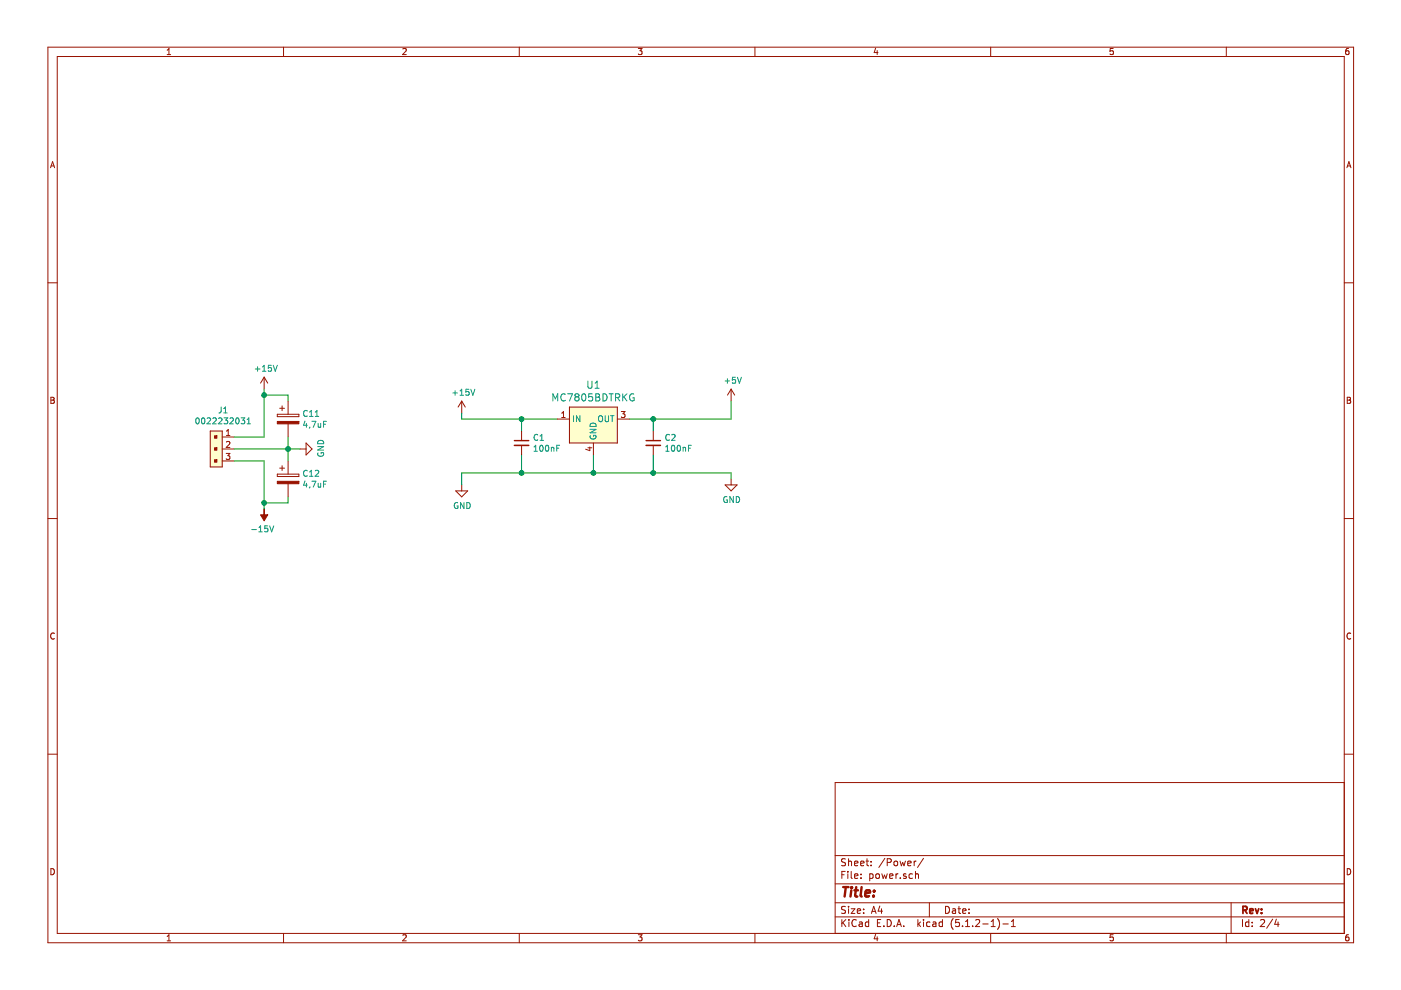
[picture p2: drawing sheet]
EESchema Schematic File Version 4
LIBS:laser_control-cache
EELAYER 29 0
EELAYER END
$Descr A4 11693 8268
encoding utf-8
Sheet 2 4
Title ""
Date ""
Rev ""
Comp ""
Comment1 ""
Comment2 ""
Comment3 ""
Comment4 ""
$EndDescr
$Comp
L power:+15V #PWR04
U 1 1
P 3850 3450
F 0 "#PWR04" H 3850 3300 50  0001 C CNN
F 1 "+15V" H 3865 3623 50  0000 C CNN
F 2 "" H 3850 3450 50  0001 C CNN
F 3 "" H 3850 3450 50  0001 C CNN
	1    3850 3450
	1    0    0    -1  
$EndComp
$Comp
L power:GND #PWR05
U 1 1
P 3850 4050
F 0 "#PWR05" H 3850 3800 50  0001 C CNN
F 1 "GND" H 3855 3877 50  0000 C CNN
F 2 "" H 3850 4050 50  0001 C CNN
F 3 "" H 3850 4050 50  0001 C CNN
	1    3850 4050
	1    0    0    -1  
$EndComp
Wire Wire Line
	4950 3800 4950 3950
Wire Wire Line
	4950 3950 4350 3950
Wire Wire Line
	3850 3950 3850 4050
Connection ~ 4950 3950
Wire Wire Line
	3850 3450 3850 3500
Wire Wire Line
	3850 3500 4350 3500
Wire Wire Line
	5250 3500 5450 3500
$Comp
L power:+5V #PWR06
U 1 1
P 6100 3350
F 0 "#PWR06" H 6100 3200 50  0001 C CNN
F 1 "+5V" H 6115 3523 50  0000 C CNN
F 2 "" H 6100 3350 50  0001 C CNN
F 3 "" H 6100 3350 50  0001 C CNN
	1    6100 3350
	1    0    0    -1  
$EndComp
Wire Wire Line
	6100 3350 6100 3500
$Comp
L Device:C_Small C2
U 1 1
P 5450 3700
F 0 "C2" H 5542 3746 50  0000 L CNN
F 1 "100nF" H 5542 3655 50  0000 L CNN
F 2 "Capacitor_SMD:C_0805_2012Metric_Pad1.15x1.40mm_HandSolder" H 5450 3700 50  0001 C CNN
F 3 "~" H 5450 3700 50  0001 C CNN
	1    5450 3700
	1    0    0    -1  
$EndComp
Connection ~ 4350 3500
Wire Wire Line
	4350 3500 4650 3500
Connection ~ 4350 3950
Wire Wire Line
	4350 3950 3850 3950
Wire Wire Line
	5450 3600 5450 3500
Connection ~ 5450 3500
Wire Wire Line
	5450 3500 6100 3500
Wire Wire Line
	4950 3950 5450 3950
Wire Wire Line
	6100 3950 6100 4000
Wire Wire Line
	5450 3800 5450 3950
Connection ~ 5450 3950
Wire Wire Line
	5450 3950 6100 3950
$Comp
L power:GND #PWR07
U 1 1
P 6100 4000
F 0 "#PWR07" H 6100 3750 50  0001 C CNN
F 1 "GND" H 6105 3827 50  0000 C CNN
F 2 "" H 6100 4000 50  0001 C CNN
F 3 "" H 6100 4000 50  0001 C CNN
	1    6100 4000
	1    0    0    -1  
$EndComp
$Comp
L dk_Rectangular-Connectors-Headers-Male-Pins:0022232031 J1
U 1 1
P 1850 3650
F 0 "J1" V 1625 3658 50  0000 C CNN
F 1 "0022232031" V 1716 3658 50  0000 C CNN
F 2 "digikey-footprints:PinHeader_1x3_P2.54mm_Drill1.02mm" H 2050 3850 60  0001 L CNN
F 3 "https://www.molex.com/pdm_docs/sd/022232031_sd.pdf" H 2050 3950 60  0001 L CNN
F 4 "WM4201-ND" H 2050 4050 60  0001 L CNN "Digi-Key_PN"
F 5 "0022232031" H 2050 4150 60  0001 L CNN "MPN"
F 6 "Connectors, Interconnects" H 2050 4250 60  0001 L CNN "Category"
F 7 "Rectangular Connectors - Headers, Male Pins" H 2050 4350 60  0001 L CNN "Family"
F 8 "https://www.molex.com/pdm_docs/sd/022232031_sd.pdf" H 2050 4450 60  0001 L CNN "DK_Datasheet_Link"
F 9 "/product-detail/en/molex/0022232031/WM4201-ND/26669" H 2050 4550 60  0001 L CNN "DK_Detail_Page"
F 10 "CONN HEADER VERT 3POS 2.54MM" H 2050 4650 60  0001 L CNN "Description"
F 11 "Molex" H 2050 4750 60  0001 L CNN "Manufacturer"
F 12 "Active" H 2050 4850 60  0001 L CNN "Status"
	1    1850 3650
	0    1    1    0   
$EndComp
$Comp
L power:+15V #PWR01
U 1 1
P 2200 3250
F 0 "#PWR01" H 2200 3100 50  0001 C CNN
F 1 "+15V" H 2215 3423 50  0000 C CNN
F 2 "" H 2200 3250 50  0001 C CNN
F 3 "" H 2200 3250 50  0001 C CNN
	1    2200 3250
	1    0    0    -1  
$EndComp
$Comp
L power:-15V #PWR02
U 1 1
P 2200 4250
F 0 "#PWR02" H 2200 4350 50  0001 C CNN
F 1 "-15V" H 2215 4423 50  0000 C CNN
F 2 "" H 2200 4250 50  0001 C CNN
F 3 "" H 2200 4250 50  0001 C CNN
	1    2200 4250
	-1   0    0    1   
$EndComp
$Comp
L power:GND #PWR03
U 1 1
P 2500 3750
F 0 "#PWR03" H 2500 3500 50  0001 C CNN
F 1 "GND" H 2505 3577 50  0000 C CNN
F 2 "" H 2500 3750 50  0001 C CNN
F 3 "" H 2500 3750 50  0001 C CNN
	1    2500 3750
	0    -1   -1   0   
$EndComp
Wire Wire Line
	1950 3650 2200 3650
Wire Wire Line
	2200 3650 2200 3300
Wire Wire Line
	1950 3850 2200 3850
Wire Wire Line
	1950 3750 2400 3750
Wire Wire Line
	2200 3300 2400 3300
Wire Wire Line
	2400 3300 2400 3350
Connection ~ 2200 3300
Wire Wire Line
	2200 3300 2200 3250
Wire Wire Line
	2400 3650 2400 3750
Connection ~ 2400 3750
Wire Wire Line
	2400 3750 2500 3750
Wire Wire Line
	2400 3750 2400 3850
$Comp
L Device:CP C11
U 1 1
P 2400 3500
F 0 "C11" H 2518 3546 50  0000 L CNN
F 1 "4,7uF" H 2518 3455 50  0000 L CNN
F 2 "Capacitor_SMD:C_1210_3225Metric_Pad1.42x2.65mm_HandSolder" H 2438 3350 50  0001 C CNN
F 3 "~" H 2400 3500 50  0001 C CNN
	1    2400 3500
	1    0    0    -1  
$EndComp
Wire Wire Line
	2200 3850 2200 4200
$Comp
L Device:CP C12
U 1 1
P 2400 4000
F 0 "C12" H 2518 4046 50  0000 L CNN
F 1 "4,7uF" H 2518 3955 50  0000 L CNN
F 2 "Capacitor_SMD:C_1210_3225Metric_Pad1.42x2.65mm_HandSolder" H 2438 3850 50  0001 C CNN
F 3 "~" H 2400 4000 50  0001 C CNN
	1    2400 4000
	1    0    0    -1  
$EndComp
Wire Wire Line
	2400 4150 2400 4200
Wire Wire Line
	2400 4200 2200 4200
Connection ~ 2200 4200
Wire Wire Line
	2200 4200 2200 4250
$Comp
L Device:C_Small C1
U 1 1
P 4350 3700
F 0 "C1" H 4442 3746 50  0000 L CNN
F 1 "100nF" H 4442 3655 50  0000 L CNN
F 2 "Capacitor_SMD:C_0805_2012Metric_Pad1.15x1.40mm_HandSolder" H 4350 3700 50  0001 C CNN
F 3 "~" H 4350 3700 50  0001 C CNN
	1    4350 3700
	1    0    0    -1  
$EndComp
Wire Wire Line
	4350 3500 4350 3600
Wire Wire Line
	4350 3800 4350 3950
$Comp
L dk_PMIC-Voltage-Regulators-Linear:MC7805BDTRKG U1
U 1 1
P 4950 3500
F 0 "U1" H 4950 3787 60  0000 C CNN
F 1 "MC7805BDTRKG" H 4950 3681 60  0000 C CNN
F 2 "digikey-footprints:TO-252-3" H 5150 3700 60  0001 L CNN
F 3 "http://www.onsemi.com/pub/Collateral/MC7800-D.PDF" H 5150 3800 60  0001 L CNN
F 4 "MC7805BDTRKGOSCT-ND" H 5150 3900 60  0001 L CNN "Digi-Key_PN"
F 5 "MC7805BDTRKG" H 5150 4000 60  0001 L CNN "MPN"
F 6 "Integrated Circuits (ICs)" H 5150 4100 60  0001 L CNN "Category"
F 7 "PMIC - Voltage Regulators - Linear" H 5150 4200 60  0001 L CNN "Family"
F 8 "http://www.onsemi.com/pub/Collateral/MC7800-D.PDF" H 5150 4300 60  0001 L CNN "DK_Datasheet_Link"
F 9 "/product-detail/en/on-semiconductor/MC7805BDTRKG/MC7805BDTRKGOSCT-ND/1139742" H 5150 4400 60  0001 L CNN "DK_Detail_Page"
F 10 "IC REG LINEAR 5V 1A DPAK" H 5150 4500 60  0001 L CNN "Description"
F 11 "ON Semiconductor" H 5150 4600 60  0001 L CNN "Manufacturer"
F 12 "Active" H 5150 4700 60  0001 L CNN "Status"
	1    4950 3500
	1    0    0    -1  
$EndComp
$EndSCHEMATC
